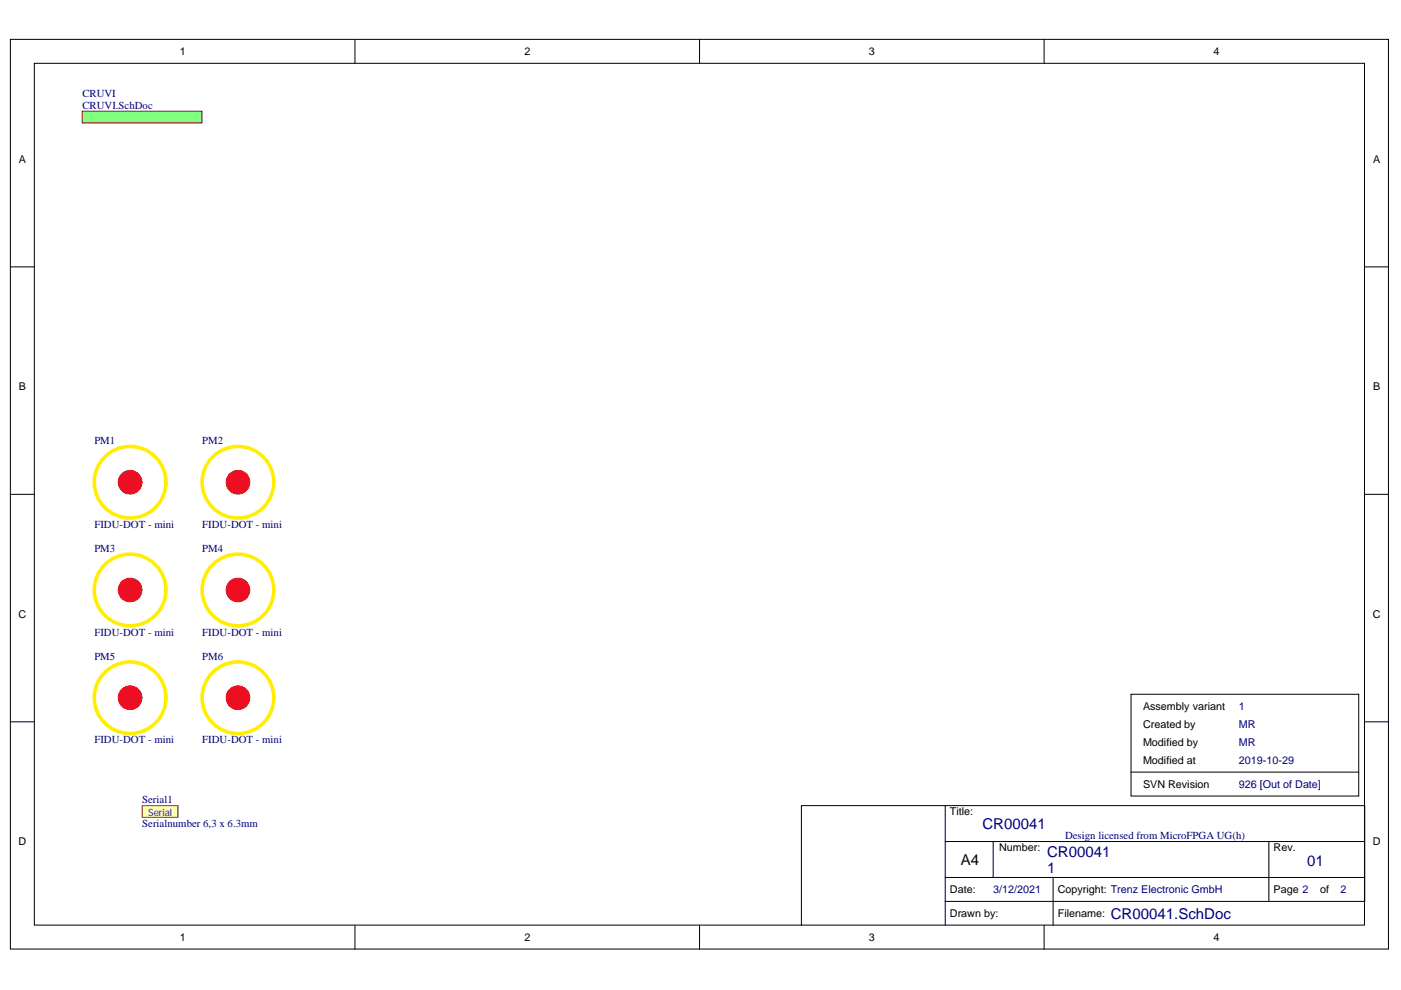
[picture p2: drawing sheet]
<svg xmlns="http://www.w3.org/2000/svg" width="297mm" height="210mm" viewBox="0 0 297 210" stroke-linecap="round" stroke-linejoin="round" font-family="sans-serif">
<g fill="#fff" stroke="#000" stroke-width=".21">
<path d="M2.2 8.3h292.2v192.9h-292.2z"/>
<path d="M7.3 13.4h282v182.7h-282z"/>
</g>
<g fill="none" stroke="#000" stroke-width=".21">
<path d="M75.3 8.3v5.1M148.3 8.3v5.1M221.4 8.3v5.1M2.2 56.6h5.1M289.3 56.6h5.1M2.2 104.8h5.1M289.3 104.8h5.1M2.2 153h5.1M289.3 153h5.1M200.4 170.8h88.9v20.3h-88.9zM200.4 170.8h-30.5v25.4M200.4 178.4h88.9"/>
<path d="M210.6 178.4v7.6h-10.2M269 178.4v12.7M75.3 196.2v5.1M148.3 196.2v5.1M200.4 191.1v5.1M210.6 186h78.7M221.4 196.2v5.1M223.3 186v10.2"/>
</g>
<path d="M30.2 170.8h7.5v2.5h-7.5z" fill="#ffffb0" stroke="#800000" stroke-width=".21"/>
<path d="M17.4 23.6h25.4v2.5h-25.4z" fill="#80ff80" stroke="#800000" stroke-width=".21"/>
<path d="M239.8 147.2h48.3v21.6h-48.3zM239.8 163.7h48.3" fill="none" stroke="#000" stroke-width=".21"/>
<g fill="none" stroke="#fe0" stroke-width=".76">
<circle cx="27.6" cy="102.2" r="7.6"/>
<circle cx="50.5" cy="102.2" r="7.6"/>
<circle cx="27.6" cy="125.1" r="7.6"/>
<circle cx="50.5" cy="125.1" r="7.6"/>
<circle cx="27.6" cy="147.9" r="7.6"/>
<circle cx="50.5" cy="147.9" r="7.6"/>
</g>
<g fill="#ee0e22" stroke="#ee0e22" stroke-width=".21">
<circle cx="27.6" cy="102.2" r="2.51"/>
<circle cx="50.5" cy="102.2" r="2.51"/>
<circle cx="50.5" cy="125.1" r="2.51"/>
<circle cx="50.5" cy="147.9" r="2.51"/>
<circle cx="27.6" cy="147.9" r="2.51"/>
<circle cx="27.6" cy="125.1" r="2.51"/>
</g>
<g font-size="3.2" fill="#000080">
<text x="208.3" y="175.7">CR00041</text>
<text x="222" y="185.1">1</text>
<text x="222" y="181.8">CR00041</text>
<text x="277.1" y="183.6">01</text>
<text x="235.5" y="194.8">CR00041.SchDoc</text>
</g>
<text font-size="3.2" x="203.7" y="183.3">A4</text>
<g font-size="2.3">
<text x="38.1" y="11.7">1</text>
<text x="111.2" y="11.7">2</text>
<text x="184.2" y="11.7">3</text>
<text x="257.3" y="11.7">4</text>
<text x="4" y="34.5">A</text>
<text x="291.1" y="34.5">A</text>
<text x="4" y="82.7">B</text>
<text x="291.1" y="82.7">B</text>
<text x="3.9" y="131">C</text>
<text x="291.1" y="131">C</text>
<text x="242.3" y="150.5">Assembly variant</text>
<text x="242.3" y="154.3">Created by</text>
<text x="242.3" y="161.9">Modified at</text>
<text x="242.3" y="158.1">Modified by</text>
<text x="242.3" y="167">SVN Revision</text>
<text x="201.4" y="172.9">Title:</text>
<text x="3.9" y="179.2">D</text>
<text x="291.1" y="179.2">D</text>
<text x="211.9" y="180.5">Number:</text>
<text x="270" y="180.5">Rev.</text>
<text x="201.4" y="189.4">Date:</text>
<text x="224.3" y="189.4">Copyright: Trenz Electronic GmbH</text>
<text x="270" y="189.4">Page 2</text>
<text x="279.9" y="189.4">of</text>
<text x="201.4" y="194.4">Drawn by:</text>
<text x="224.3" y="194.4">Filename:</text>
<text x="38.1" y="199.5">1</text>
<text x="111.2" y="199.5">2</text>
<text x="184.2" y="199.5">3</text>
<text x="257.3" y="199.5">4</text>
</g>
<g font-size="2.3" fill="#000080">
<text x="17.5" y="20.5">CRUVI</text>
<text x="17.5" y="23.1">CRUVI.SchDoc</text>
<text x="20" y="94.2">PM1</text>
<text x="42.9" y="94.2">PM2</text>
<text x="20" y="111.9">FIDU-DOT - mini</text>
<text x="42.9" y="111.9">FIDU-DOT - mini</text>
<text x="20" y="117">PM3</text>
<text x="42.9" y="117">PM4</text>
<text x="20" y="134.8">FIDU-DOT - mini</text>
<text x="42.9" y="134.8">FIDU-DOT - mini</text>
<text x="20" y="139.9">PM5</text>
<text x="42.9" y="139.9">PM6</text>
<text x="262.7" y="150.5">1</text>
<text x="262.7" y="154.3">MR</text>
<text x="20" y="157.6">FIDU-DOT - mini</text>
<text x="42.9" y="157.6">FIDU-DOT - mini</text>
<text x="262.7" y="161.9">2019-10-29</text>
<text x="262.7" y="158.1">MR</text>
<text x="262.7" y="167">926 [Out of Date]</text>
<text x="30.1" y="170.3">Serial1</text>
<text x="30.1" y="175.4">Serialnumber 6,3 x 6.3mm</text>
<text x="225.8" y="177.9">Design licensed from MicroFPGA UG(h)</text>
<text x="210.6" y="189.4">3/12/2021</text>
<text x="284.2" y="189.4">2</text>
</g>
<text font-size="2.1" fill="#00f" x="31.4" y="172.9">Serial</text>
</svg>
